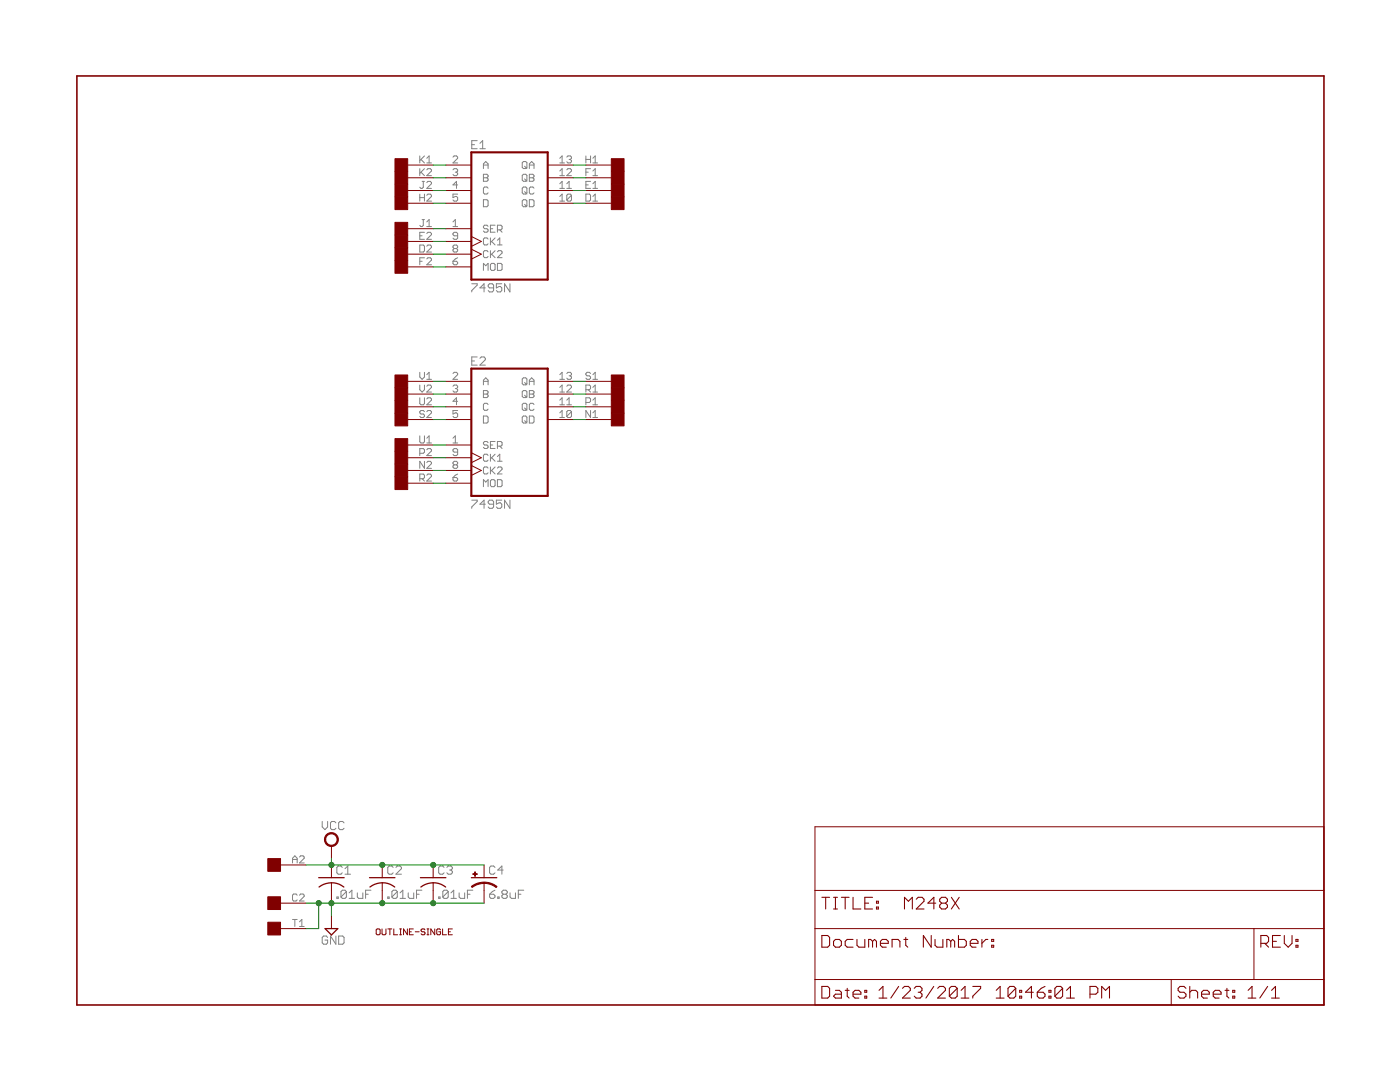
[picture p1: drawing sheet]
<?xml version="1.0" encoding="utf-8"?>
<!DOCTYPE eagle SYSTEM "eagle.dtd">
<eagle version="6.6.0">
<drawing>
<settings>
<setting alwaysvectorfont="yes"/>
<setting verticaltext="up"/>
</settings>
<grid distance="0.1" unitdist="inch" unit="inch" style="lines" multiple="1" display="no" altdistance="0.01" altunitdist="inch" altunit="inch"/>
<schematic xreflabel="%F%N/%S.%C%R" xrefpart="/%S.%C%R">
<libraries>
<library name="frames">
<symbols>
<symbol name="DOCFIELD">
<wire x1="0" y1="0" x2="71.12" y2="0" width="0.1016" layer="94"/>
<wire x1="101.6" y1="15.24" x2="87.63" y2="15.24" width="0.1016" layer="94"/>
<wire x1="0" y1="0" x2="0" y2="5.08" width="0.1016" layer="94"/>
<wire x1="0" y1="5.08" x2="71.12" y2="5.08" width="0.1016" layer="94"/>
<wire x1="0" y1="5.08" x2="0" y2="15.24" width="0.1016" layer="94"/>
<wire x1="101.6" y1="15.24" x2="101.6" y2="5.08" width="0.1016" layer="94"/>
<wire x1="71.12" y1="5.08" x2="71.12" y2="0" width="0.1016" layer="94"/>
<wire x1="71.12" y1="5.08" x2="87.63" y2="5.08" width="0.1016" layer="94"/>
<wire x1="71.12" y1="0" x2="101.6" y2="0" width="0.1016" layer="94"/>
<wire x1="87.63" y1="15.24" x2="87.63" y2="5.08" width="0.1016" layer="94"/>
<wire x1="87.63" y1="15.24" x2="0" y2="15.24" width="0.1016" layer="94"/>
<wire x1="87.63" y1="5.08" x2="101.6" y2="5.08" width="0.1016" layer="94"/>
<wire x1="101.6" y1="5.08" x2="101.6" y2="0" width="0.1016" layer="94"/>
<wire x1="0" y1="15.24" x2="0" y2="22.86" width="0.1016" layer="94"/>
<wire x1="101.6" y1="35.56" x2="0" y2="35.56" width="0.1016" layer="94"/>
<wire x1="101.6" y1="35.56" x2="101.6" y2="22.86" width="0.1016" layer="94"/>
<wire x1="0" y1="22.86" x2="101.6" y2="22.86" width="0.1016" layer="94"/>
<wire x1="0" y1="22.86" x2="0" y2="35.56" width="0.1016" layer="94"/>
<wire x1="101.6" y1="22.86" x2="101.6" y2="15.24" width="0.1016" layer="94"/>
<text x="1.27" y="1.27" size="2.54" layer="94">Date:</text>
<text x="12.7" y="1.27" size="2.54" layer="94">&gt;LAST_DATE_TIME</text>
<text x="72.39" y="1.27" size="2.54" layer="94">Sheet:</text>
<text x="86.36" y="1.27" size="2.54" layer="94">&gt;SHEET</text>
<text x="88.9" y="11.43" size="2.54" layer="94">REV:</text>
<text x="1.27" y="19.05" size="2.54" layer="94">TITLE:</text>
<text x="1.27" y="11.43" size="2.54" layer="94">Document Number:</text>
<text x="17.78" y="19.05" size="2.54" layer="94">&gt;DRAWING_NAME</text>
</symbol>
<symbol name="LETTER_L">
<frame x1="0" y1="0" x2="248.92" y2="185.42" columns="12" rows="17" layer="94" border-left="no" border-top="no" border-right="no" border-bottom="no"/>
</symbol>
</symbols>
<devicesets>
<deviceset name="LETTER_L" prefix="FRAME" uservalue="yes">
<gates>
<gate name="G$1" symbol="LETTER_L" x="0" y="0"/>
<gate name="G$2" symbol="DOCFIELD" x="147.32" y="0" addlevel="must"/>
</gates>
<devices>
<device name="">
<technologies>
<technology name=""/>
</technologies>
</device>
</devices>
</deviceset>
</devicesets>
</library>
<library name="dec-con">
<symbols>
<symbol name="DEVICE">
<text x="0" y="0" size="1.27" layer="94">&gt;Value</text>
</symbol>
<symbol name="EDGE-RIGHT">
<rectangle x1="-5.08" y1="-1.27" x2="-2.54" y2="1.27" layer="94"/>
<pin name="1" x="2.54" y="0" visible="pad" length="middle" rot="R180"/>
</symbol>
<symbol name="EDGE-LEFT">
<rectangle x1="2.54" y1="-1.27" x2="5.08" y2="1.27" layer="94"/>
<pin name="1" x="-2.54" y="0" visible="pad" length="middle"/>
</symbol>
<symbol name="CPOL-US">
<wire x1="-2.54" y1="0" x2="2.54" y2="0" width="0.254" layer="94"/>
<wire x1="0" y1="-1.016" x2="0" y2="-2.54" width="0.1524" layer="94"/>
<wire x1="0" y1="-1" x2="2.4892" y2="-1.8542" width="0.254" layer="94" curve="-37.878202" cap="flat"/>
<wire x1="-2.4669" y1="-1.8504" x2="0" y2="-1.0161" width="0.254" layer="94" curve="-37.376341" cap="flat"/>
<text x="1.016" y="0.635" size="1.778" layer="95">&gt;NAME</text>
<text x="1.016" y="-4.191" size="1.778" layer="96">&gt;VALUE</text>
<rectangle x1="-2.253" y1="0.668" x2="-1.364" y2="0.795" layer="94"/>
<rectangle x1="-1.872" y1="0.287" x2="-1.745" y2="1.176" layer="94"/>
<pin name="+" x="0" y="2.54" visible="off" length="short" direction="pas" swaplevel="1" rot="R270"/>
<pin name="-" x="0" y="-5.08" visible="off" length="short" direction="pas" swaplevel="1" rot="R90"/>
</symbol>
</symbols>
<devicesets>
<deviceset name="OUTLINE-*">
<gates>
<gate name="G$1" symbol="DEVICE" x="0" y="0" addlevel="always"/>
</gates>
<devices>
<device name="SINGLE" package="SINGLE">
<technologies>
<technology name=""/>
</technologies>
</device>
<device name="SINGLE-R" package="SINGLE-R">
<technologies>
<technology name=""/>
</technologies>
</device>
<device name="PROTO" package="DECPROTO111">
<technologies>
<technology name=""/>
</technologies>
</device>
<device name="OMNIBUS" package="OMNIBUS">
<technologies>
<technology name=""/>
</technologies>
</device>
<device name="DOUBLE" package="DOUBLE">
<technologies>
<technology name=""/>
</technologies>
</device>
<device name="DOUBLE-R" package="DOUBLE-R">
<technologies>
<technology name=""/>
</technologies>
</device>
<device name="SINGLE-LONG" package="SINGLE-LONG">
<technologies>
<technology name=""/>
</technologies>
</device>
<device name="DOUBLE-LONG" package="DOUBLE-LONG">
<technologies>
<technology name=""/>
</technologies>
</device>
</devices>
</deviceset>
<deviceset name="SINGLE" uservalue="yes">
<gates>
<gate name="L2" symbol="EDGE-RIGHT" x="7.62" y="2.54" addlevel="always" swaplevel="1"/>
<gate name="M2" symbol="EDGE-RIGHT" x="7.62" y="7.62" addlevel="always" swaplevel="1"/>
<gate name="N2" symbol="EDGE-RIGHT" x="7.62" y="12.7" addlevel="always" swaplevel="1"/>
<gate name="P2" symbol="EDGE-RIGHT" x="7.62" y="17.78" addlevel="always" swaplevel="1"/>
<gate name="R2" symbol="EDGE-RIGHT" x="7.62" y="22.86" addlevel="always" swaplevel="1"/>
<gate name="S2" symbol="EDGE-RIGHT" x="7.62" y="27.94" addlevel="always" swaplevel="1"/>
<gate name="T2" symbol="EDGE-RIGHT" x="7.62" y="33.02" addlevel="always" swaplevel="1"/>
<gate name="K2" symbol="EDGE-RIGHT" x="7.62" y="-2.54" addlevel="always" swaplevel="1"/>
<gate name="J2" symbol="EDGE-RIGHT" x="7.62" y="-7.62" addlevel="always" swaplevel="1"/>
<gate name="H2" symbol="EDGE-RIGHT" x="7.62" y="-12.7" addlevel="always" swaplevel="1"/>
<gate name="F2" symbol="EDGE-RIGHT" x="7.62" y="-17.78" addlevel="always" swaplevel="1"/>
<gate name="E2" symbol="EDGE-RIGHT" x="7.62" y="-22.86" addlevel="always" swaplevel="1"/>
<gate name="D2" symbol="EDGE-RIGHT" x="7.62" y="-27.94" addlevel="always" swaplevel="1"/>
<gate name="C2" symbol="EDGE-RIGHT" x="7.62" y="-33.02" addlevel="always" swaplevel="1"/>
<gate name="U2" symbol="EDGE-RIGHT" x="7.62" y="38.1" addlevel="always" swaplevel="1"/>
<gate name="V2" symbol="EDGE-RIGHT" x="7.62" y="43.18" addlevel="always" swaplevel="1"/>
<gate name="B2" symbol="EDGE-RIGHT" x="7.62" y="-38.1" addlevel="always" swaplevel="1"/>
<gate name="A2" symbol="EDGE-RIGHT" x="7.62" y="-43.18" addlevel="always" swaplevel="1"/>
<gate name="K1" symbol="EDGE-LEFT" x="-7.62" y="-2.54" addlevel="always" swaplevel="1"/>
<gate name="L1" symbol="EDGE-LEFT" x="-7.62" y="2.54" addlevel="always" swaplevel="1"/>
<gate name="M1" symbol="EDGE-LEFT" x="-7.62" y="7.62" addlevel="always" swaplevel="1"/>
<gate name="N1" symbol="EDGE-LEFT" x="-7.62" y="12.7" addlevel="always" swaplevel="1"/>
<gate name="P1" symbol="EDGE-LEFT" x="-7.62" y="17.78" addlevel="always" swaplevel="1"/>
<gate name="R1" symbol="EDGE-LEFT" x="-7.62" y="22.86" addlevel="always" swaplevel="1"/>
<gate name="S1" symbol="EDGE-LEFT" x="-7.62" y="27.94" addlevel="always" swaplevel="1"/>
<gate name="T1" symbol="EDGE-LEFT" x="-7.62" y="33.02" addlevel="always" swaplevel="1"/>
<gate name="U1" symbol="EDGE-LEFT" x="-7.62" y="38.1" addlevel="always" swaplevel="1"/>
<gate name="V1" symbol="EDGE-LEFT" x="-7.62" y="43.18" addlevel="always" swaplevel="1"/>
<gate name="J1" symbol="EDGE-LEFT" x="-7.62" y="-7.62" addlevel="always" swaplevel="1"/>
<gate name="H1" symbol="EDGE-LEFT" x="-7.62" y="-12.7" addlevel="always" swaplevel="1"/>
<gate name="F1" symbol="EDGE-LEFT" x="-7.62" y="-17.78" addlevel="always" swaplevel="1"/>
<gate name="E1" symbol="EDGE-LEFT" x="-7.62" y="-22.86" addlevel="always" swaplevel="1"/>
<gate name="D1" symbol="EDGE-LEFT" x="-7.62" y="-27.94" addlevel="always" swaplevel="1"/>
<gate name="C1" symbol="EDGE-LEFT" x="-7.62" y="-33.02" addlevel="always" swaplevel="1"/>
<gate name="B1" symbol="EDGE-LEFT" x="-7.62" y="-38.1" addlevel="always" swaplevel="1"/>
<gate name="A1" symbol="EDGE-LEFT" x="-7.62" y="-43.18" addlevel="always" swaplevel="1"/>
</gates>
<devices>
<device name="" package="EDGE-CON2">
<connects>
<connect gate="A1" pin="1" pad="A1"/>
<connect gate="A2" pin="1" pad="A2"/>
<connect gate="B1" pin="1" pad="B1"/>
<connect gate="B2" pin="1" pad="B2"/>
<connect gate="C1" pin="1" pad="C1"/>
<connect gate="C2" pin="1" pad="C2"/>
<connect gate="D1" pin="1" pad="D1"/>
<connect gate="D2" pin="1" pad="D2"/>
<connect gate="E1" pin="1" pad="E1"/>
<connect gate="E2" pin="1" pad="E2"/>
<connect gate="F1" pin="1" pad="F1"/>
<connect gate="F2" pin="1" pad="F2"/>
<connect gate="H1" pin="1" pad="H1"/>
<connect gate="H2" pin="1" pad="H2"/>
<connect gate="J1" pin="1" pad="J1"/>
<connect gate="J2" pin="1" pad="J2"/>
<connect gate="K1" pin="1" pad="K1"/>
<connect gate="K2" pin="1" pad="K2"/>
<connect gate="L1" pin="1" pad="L1"/>
<connect gate="L2" pin="1" pad="L2"/>
<connect gate="M1" pin="1" pad="M1"/>
<connect gate="M2" pin="1" pad="M2"/>
<connect gate="N1" pin="1" pad="N1"/>
<connect gate="N2" pin="1" pad="N2"/>
<connect gate="P1" pin="1" pad="P1"/>
<connect gate="P2" pin="1" pad="P2"/>
<connect gate="R1" pin="1" pad="R1"/>
<connect gate="R2" pin="1" pad="R2"/>
<connect gate="S1" pin="1" pad="S1"/>
<connect gate="S2" pin="1" pad="S2"/>
<connect gate="T1" pin="1" pad="T1"/>
<connect gate="T2" pin="1" pad="T2"/>
<connect gate="U1" pin="1" pad="U1"/>
<connect gate="U2" pin="1" pad="U2"/>
<connect gate="V1" pin="1" pad="V1"/>
<connect gate="V2" pin="1" pad="V2"/>
</connects>
<technologies>
<technology name=""/>
</technologies>
</device>
</devices>
</deviceset>
<deviceset name="CPOL-USE20-8AXIAL" prefix="C" uservalue="yes">
<gates>
<gate name="G$1" symbol="CPOL-US" x="0" y="0"/>
</gates>
<devices>
<device name="" package="E12-8">
<connects>
<connect gate="G$1" pin="+" pad="+"/>
<connect gate="G$1" pin="-" pad="-"/>
</connects>
<technologies>
<technology name=""/>
</technologies>
</device>
</devices>
</deviceset>
</devicesets>
</library>
<library name="rcl">
<symbols>
<symbol name="C-US">
<wire x1="-2.54" y1="0" x2="2.54" y2="0" width="0.254" layer="94"/>
<wire x1="0" y1="-1.016" x2="0" y2="-2.54" width="0.1524" layer="94"/>
<wire x1="0" y1="-1" x2="2.4892" y2="-1.8542" width="0.254" layer="94" curve="-37.878202"/>
<wire x1="-2.4668" y1="-1.8504" x2="0" y2="-1.0161" width="0.254" layer="94" curve="-37.373024"/>
<text x="1.016" y="0.635" size="1.778" layer="95">&gt;NAME</text>
<text x="1.016" y="-4.191" size="1.778" layer="96">&gt;VALUE</text>
<pin name="1" x="0" y="2.54" visible="off" length="short" direction="pas" swaplevel="1" rot="R270"/>
<pin name="2" x="0" y="-5.08" visible="off" length="short" direction="pas" swaplevel="1" rot="R90"/>
</symbol>
</symbols>
<devicesets>
<deviceset name="C-US" prefix="C" uservalue="yes">
<gates>
<gate name="G$1" symbol="C-US" x="0" y="0"/>
</gates>
<devices>
<device name="C0402" package="C0402">
<connects>
<connect gate="G$1" pin="1" pad="1"/>
<connect gate="G$1" pin="2" pad="2"/>
</connects>
<technologies>
<technology name=""/>
</technologies>
</device>
<device name="C0504" package="C0504">
<connects>
<connect gate="G$1" pin="1" pad="1"/>
<connect gate="G$1" pin="2" pad="2"/>
</connects>
<technologies>
<technology name=""/>
</technologies>
</device>
<device name="C0603" package="C0603">
<connects>
<connect gate="G$1" pin="1" pad="1"/>
<connect gate="G$1" pin="2" pad="2"/>
</connects>
<technologies>
<technology name=""/>
</technologies>
</device>
<device name="C0805" package="C0805">
<connects>
<connect gate="G$1" pin="1" pad="1"/>
<connect gate="G$1" pin="2" pad="2"/>
</connects>
<technologies>
<technology name=""/>
</technologies>
</device>
<device name="C1005" package="C1005">
<connects>
<connect gate="G$1" pin="1" pad="1"/>
<connect gate="G$1" pin="2" pad="2"/>
</connects>
<technologies>
<technology name=""/>
</technologies>
</device>
<device name="C1206" package="C1206">
<connects>
<connect gate="G$1" pin="1" pad="1"/>
<connect gate="G$1" pin="2" pad="2"/>
</connects>
<technologies>
<technology name=""/>
</technologies>
</device>
<device name="C1210" package="C1210">
<connects>
<connect gate="G$1" pin="1" pad="1"/>
<connect gate="G$1" pin="2" pad="2"/>
</connects>
<technologies>
<technology name=""/>
</technologies>
</device>
<device name="C1310" package="C1310">
<connects>
<connect gate="G$1" pin="1" pad="1"/>
<connect gate="G$1" pin="2" pad="2"/>
</connects>
<technologies>
<technology name=""/>
</technologies>
</device>
<device name="C1608" package="C1608">
<connects>
<connect gate="G$1" pin="1" pad="1"/>
<connect gate="G$1" pin="2" pad="2"/>
</connects>
<technologies>
<technology name=""/>
</technologies>
</device>
<device name="C1812" package="C1812">
<connects>
<connect gate="G$1" pin="1" pad="1"/>
<connect gate="G$1" pin="2" pad="2"/>
</connects>
<technologies>
<technology name=""/>
</technologies>
</device>
<device name="C1825" package="C1825">
<connects>
<connect gate="G$1" pin="1" pad="1"/>
<connect gate="G$1" pin="2" pad="2"/>
</connects>
<technologies>
<technology name=""/>
</technologies>
</device>
<device name="C2012" package="C2012">
<connects>
<connect gate="G$1" pin="1" pad="1"/>
<connect gate="G$1" pin="2" pad="2"/>
</connects>
<technologies>
<technology name=""/>
</technologies>
</device>
<device name="C3216" package="C3216">
<connects>
<connect gate="G$1" pin="1" pad="1"/>
<connect gate="G$1" pin="2" pad="2"/>
</connects>
<technologies>
<technology name=""/>
</technologies>
</device>
<device name="C3225" package="C3225">
<connects>
<connect gate="G$1" pin="1" pad="1"/>
<connect gate="G$1" pin="2" pad="2"/>
</connects>
<technologies>
<technology name=""/>
</technologies>
</device>
<device name="C4532" package="C4532">
<connects>
<connect gate="G$1" pin="1" pad="1"/>
<connect gate="G$1" pin="2" pad="2"/>
</connects>
<technologies>
<technology name=""/>
</technologies>
</device>
<device name="C4564" package="C4564">
<connects>
<connect gate="G$1" pin="1" pad="1"/>
<connect gate="G$1" pin="2" pad="2"/>
</connects>
<technologies>
<technology name=""/>
</technologies>
</device>
<device name="025-024X044" package="C025-024X044">
<connects>
<connect gate="G$1" pin="1" pad="1"/>
<connect gate="G$1" pin="2" pad="2"/>
</connects>
<technologies>
<technology name=""/>
</technologies>
</device>
<device name="025-025X050" package="C025-025X050">
<connects>
<connect gate="G$1" pin="1" pad="1"/>
<connect gate="G$1" pin="2" pad="2"/>
</connects>
<technologies>
<technology name=""/>
</technologies>
</device>
<device name="025-030X050" package="C025-030X050">
<connects>
<connect gate="G$1" pin="1" pad="1"/>
<connect gate="G$1" pin="2" pad="2"/>
</connects>
<technologies>
<technology name=""/>
</technologies>
</device>
<device name="025-040X050" package="C025-040X050">
<connects>
<connect gate="G$1" pin="1" pad="1"/>
<connect gate="G$1" pin="2" pad="2"/>
</connects>
<technologies>
<technology name=""/>
</technologies>
</device>
<device name="025-050X050" package="C025-050X050">
<connects>
<connect gate="G$1" pin="1" pad="1"/>
<connect gate="G$1" pin="2" pad="2"/>
</connects>
<technologies>
<technology name=""/>
</technologies>
</device>
<device name="025-060X050" package="C025-060X050">
<connects>
<connect gate="G$1" pin="1" pad="1"/>
<connect gate="G$1" pin="2" pad="2"/>
</connects>
<technologies>
<technology name=""/>
</technologies>
</device>
<device name="C025_050-024X070" package="C025_050-024X070">
<connects>
<connect gate="G$1" pin="1" pad="1"/>
<connect gate="G$1" pin="2" pad="2"/>
</connects>
<technologies>
<technology name=""/>
</technologies>
</device>
<device name="025_050-025X075" package="C025_050-025X075">
<connects>
<connect gate="G$1" pin="1" pad="1"/>
<connect gate="G$1" pin="2" pad="2"/>
</connects>
<technologies>
<technology name=""/>
</technologies>
</device>
<device name="025_050-035X075" package="C025_050-035X075">
<connects>
<connect gate="G$1" pin="1" pad="1"/>
<connect gate="G$1" pin="2" pad="2"/>
</connects>
<technologies>
<technology name=""/>
</technologies>
</device>
<device name="025_050-045X075" package="C025_050-045X075">
<connects>
<connect gate="G$1" pin="1" pad="1"/>
<connect gate="G$1" pin="2" pad="2"/>
</connects>
<technologies>
<technology name=""/>
</technologies>
</device>
<device name="025_050-055X075" package="C025_050-055X075">
<connects>
<connect gate="G$1" pin="1" pad="1"/>
<connect gate="G$1" pin="2" pad="2"/>
</connects>
<technologies>
<technology name=""/>
</technologies>
</device>
<device name="050-024X044" package="C050-024X044">
<connects>
<connect gate="G$1" pin="1" pad="1"/>
<connect gate="G$1" pin="2" pad="2"/>
</connects>
<technologies>
<technology name=""/>
</technologies>
</device>
<device name="050-025X075" package="C050-025X075">
<connects>
<connect gate="G$1" pin="1" pad="1"/>
<connect gate="G$1" pin="2" pad="2"/>
</connects>
<technologies>
<technology name=""/>
</technologies>
</device>
<device name="050-045X075" package="C050-045X075">
<connects>
<connect gate="G$1" pin="1" pad="1"/>
<connect gate="G$1" pin="2" pad="2"/>
</connects>
<technologies>
<technology name=""/>
</technologies>
</device>
<device name="050-030X075" package="C050-030X075">
<connects>
<connect gate="G$1" pin="1" pad="1"/>
<connect gate="G$1" pin="2" pad="2"/>
</connects>
<technologies>
<technology name=""/>
</technologies>
</device>
<device name="050-050X075" package="C050-050X075">
<connects>
<connect gate="G$1" pin="1" pad="1"/>
<connect gate="G$1" pin="2" pad="2"/>
</connects>
<technologies>
<technology name=""/>
</technologies>
</device>
<device name="050-055X075" package="C050-055X075">
<connects>
<connect gate="G$1" pin="1" pad="1"/>
<connect gate="G$1" pin="2" pad="2"/>
</connects>
<technologies>
<technology name=""/>
</technologies>
</device>
<device name="050-075X075" package="C050-075X075">
<connects>
<connect gate="G$1" pin="1" pad="1"/>
<connect gate="G$1" pin="2" pad="2"/>
</connects>
<technologies>
<technology name=""/>
</technologies>
</device>
<device name="050H075X075" package="C050H075X075">
<connects>
<connect gate="G$1" pin="1" pad="1"/>
<connect gate="G$1" pin="2" pad="2"/>
</connects>
<technologies>
<technology name=""/>
</technologies>
</device>
<device name="075-032X103" package="C075-032X103">
<connects>
<connect gate="G$1" pin="1" pad="1"/>
<connect gate="G$1" pin="2" pad="2"/>
</connects>
<technologies>
<technology name=""/>
</technologies>
</device>
<device name="075-042X103" package="C075-042X103">
<connects>
<connect gate="G$1" pin="1" pad="1"/>
<connect gate="G$1" pin="2" pad="2"/>
</connects>
<technologies>
<technology name=""/>
</technologies>
</device>
<device name="075-052X106" package="C075-052X106">
<connects>
<connect gate="G$1" pin="1" pad="1"/>
<connect gate="G$1" pin="2" pad="2"/>
</connects>
<technologies>
<technology name=""/>
</technologies>
</device>
<device name="102-043X133" package="C102-043X133">
<connects>
<connect gate="G$1" pin="1" pad="1"/>
<connect gate="G$1" pin="2" pad="2"/>
</connects>
<technologies>
<technology name=""/>
</technologies>
</device>
<device name="102-054X133" package="C102-054X133">
<connects>
<connect gate="G$1" pin="1" pad="1"/>
<connect gate="G$1" pin="2" pad="2"/>
</connects>
<technologies>
<technology name=""/>
</technologies>
</device>
<device name="102-064X133" package="C102-064X133">
<connects>
<connect gate="G$1" pin="1" pad="1"/>
<connect gate="G$1" pin="2" pad="2"/>
</connects>
<technologies>
<technology name=""/>
</technologies>
</device>
<device name="102_152-062X184" package="C102_152-062X184">
<connects>
<connect gate="G$1" pin="1" pad="1"/>
<connect gate="G$1" pin="2" pad="2"/>
</connects>
<technologies>
<technology name=""/>
</technologies>
</device>
<device name="150-054X183" package="C150-054X183">
<connects>
<connect gate="G$1" pin="1" pad="1"/>
<connect gate="G$1" pin="2" pad="2"/>
</connects>
<technologies>
<technology name=""/>
</technologies>
</device>
<device name="150-064X183" package="C150-064X183">
<connects>
<connect gate="G$1" pin="1" pad="1"/>
<connect gate="G$1" pin="2" pad="2"/>
</connects>
<technologies>
<technology name=""/>
</technologies>
</device>
<device name="150-072X183" package="C150-072X183">
<connects>
<connect gate="G$1" pin="1" pad="1"/>
<connect gate="G$1" pin="2" pad="2"/>
</connects>
<technologies>
<technology name=""/>
</technologies>
</device>
<device name="150-084X183" package="C150-084X183">
<connects>
<connect gate="G$1" pin="1" pad="1"/>
<connect gate="G$1" pin="2" pad="2"/>
</connects>
<technologies>
<technology name=""/>
</technologies>
</device>
<device name="150-091X182" package="C150-091X182">
<connects>
<connect gate="G$1" pin="1" pad="1"/>
<connect gate="G$1" pin="2" pad="2"/>
</connects>
<technologies>
<technology name=""/>
</technologies>
</device>
<device name="225-062X268" package="C225-062X268">
<connects>
<connect gate="G$1" pin="1" pad="1"/>
<connect gate="G$1" pin="2" pad="2"/>
</connects>
<technologies>
<technology name=""/>
</technologies>
</device>
<device name="225-074X268" package="C225-074X268">
<connects>
<connect gate="G$1" pin="1" pad="1"/>
<connect gate="G$1" pin="2" pad="2"/>
</connects>
<technologies>
<technology name=""/>
</technologies>
</device>
<device name="225-087X268" package="C225-087X268">
<connects>
<connect gate="G$1" pin="1" pad="1"/>
<connect gate="G$1" pin="2" pad="2"/>
</connects>
<technologies>
<technology name=""/>
</technologies>
</device>
<device name="225-108X268" package="C225-108X268">
<connects>
<connect gate="G$1" pin="1" pad="1"/>
<connect gate="G$1" pin="2" pad="2"/>
</connects>
<technologies>
<technology name=""/>
</technologies>
</device>
<device name="225-113X268" package="C225-113X268">
<connects>
<connect gate="G$1" pin="1" pad="1"/>
<connect gate="G$1" pin="2" pad="2"/>
</connects>
<technologies>
<technology name=""/>
</technologies>
</device>
<device name="275-093X316" package="C275-093X316">
<connects>
<connect gate="G$1" pin="1" pad="1"/>
<connect gate="G$1" pin="2" pad="2"/>
</connects>
<technologies>
<technology name=""/>
</technologies>
</device>
<device name="275-113X316" package="C275-113X316">
<connects>
<connect gate="G$1" pin="1" pad="1"/>
<connect gate="G$1" pin="2" pad="2"/>
</connects>
<technologies>
<technology name=""/>
</technologies>
</device>
<device name="275-134X316" package="C275-134X316">
<connects>
<connect gate="G$1" pin="1" pad="1"/>
<connect gate="G$1" pin="2" pad="2"/>
</connects>
<technologies>
<technology name=""/>
</technologies>
</device>
<device name="275-205X316" package="C275-205X316">
<connects>
<connect gate="G$1" pin="1" pad="1"/>
<connect gate="G$1" pin="2" pad="2"/>
</connects>
<technologies>
<technology name=""/>
</technologies>
</device>
<device name="325-137X374" package="C325-137X374">
<connects>
<connect gate="G$1" pin="1" pad="1"/>
<connect gate="G$1" pin="2" pad="2"/>
</connects>
<technologies>
<technology name=""/>
</technologies>
</device>
<device name="325-162X374" package="C325-162X374">
<connects>
<connect gate="G$1" pin="1" pad="1"/>
<connect gate="G$1" pin="2" pad="2"/>
</connects>
<technologies>
<technology name=""/>
</technologies>
</device>
<device name="325-182X374" package="C325-182X374">
<connects>
<connect gate="G$1" pin="1" pad="1"/>
<connect gate="G$1" pin="2" pad="2"/>
</connects>
<technologies>
<technology name=""/>
</technologies>
</device>
<device name="375-192X418" package="C375-192X418">
<connects>
<connect gate="G$1" pin="1" pad="1"/>
<connect gate="G$1" pin="2" pad="2"/>
</connects>
<technologies>
<technology name=""/>
</technologies>
</device>
<device name="375-203X418" package="C375-203X418">
<connects>
<connect gate="G$1" pin="1" pad="1"/>
<connect gate="G$1" pin="2" pad="2"/>
</connects>
<technologies>
<technology name=""/>
</technologies>
</device>
<device name="050-035X075" package="C050-035X075">
<connects>
<connect gate="G$1" pin="1" pad="1"/>
<connect gate="G$1" pin="2" pad="2"/>
</connects>
<technologies>
<technology name=""/>
</technologies>
</device>
<device name="375-155X418" package="C375-155X418">
<connects>
<connect gate="G$1" pin="1" pad="1"/>
<connect gate="G$1" pin="2" pad="2"/>
</connects>
<technologies>
<technology name=""/>
</technologies>
</device>
<device name="075-063X106" package="C075-063X106">
<connects>
<connect gate="G$1" pin="1" pad="1"/>
<connect gate="G$1" pin="2" pad="2"/>
</connects>
<technologies>
<technology name=""/>
</technologies>
</device>
<device name="275-154X316" package="C275-154X316">
<connects>
<connect gate="G$1" pin="1" pad="1"/>
<connect gate="G$1" pin="2" pad="2"/>
</connects>
<technologies>
<technology name=""/>
</technologies>
</device>
<device name="275-173X316" package="C275-173X316">
<connects>
<connect gate="G$1" pin="1" pad="1"/>
<connect gate="G$1" pin="2" pad="2"/>
</connects>
<technologies>
<technology name=""/>
</technologies>
</device>
<device name="C0402K" package="C0402K">
<connects>
<connect gate="G$1" pin="1" pad="1"/>
<connect gate="G$1" pin="2" pad="2"/>
</connects>
<technologies>
<technology name=""/>
</technologies>
</device>
<device name="C0603K" package="C0603K">
<connects>
<connect gate="G$1" pin="1" pad="1"/>
<connect gate="G$1" pin="2" pad="2"/>
</connects>
<technologies>
<technology name=""/>
</technologies>
</device>
<device name="C0805K" package="C0805K">
<connects>
<connect gate="G$1" pin="1" pad="1"/>
<connect gate="G$1" pin="2" pad="2"/>
</connects>
<technologies>
<technology name=""/>
</technologies>
</device>
<device name="C1206K" package="C1206K">
<connects>
<connect gate="G$1" pin="1" pad="1"/>
<connect gate="G$1" pin="2" pad="2"/>
</connects>
<technologies>
<technology name=""/>
</technologies>
</device>
<device name="C1210K" package="C1210K">
<connects>
<connect gate="G$1" pin="1" pad="1"/>
<connect gate="G$1" pin="2" pad="2"/>
</connects>
<technologies>
<technology name=""/>
</technologies>
</device>
<device name="C1812K" package="C1812K">
<connects>
<connect gate="G$1" pin="1" pad="1"/>
<connect gate="G$1" pin="2" pad="2"/>
</connects>
<technologies>
<technology name=""/>
</technologies>
</device>
<device name="C1825K" package="C1825K">
<connects>
<connect gate="G$1" pin="1" pad="1"/>
<connect gate="G$1" pin="2" pad="2"/>
</connects>
<technologies>
<technology name=""/>
</technologies>
</device>
<device name="C2220K" package="C2220K">
<connects>
<connect gate="G$1" pin="1" pad="1"/>
<connect gate="G$1" pin="2" pad="2"/>
</connects>
<technologies>
<technology name=""/>
</technologies>
</device>
<device name="C2225K" package="C2225K">
<connects>
<connect gate="G$1" pin="1" pad="1"/>
<connect gate="G$1" pin="2" pad="2"/>
</connects>
<technologies>
<technology name=""/>
</technologies>
</device>
<device name="C0201" package="C0201">
<connects>
<connect gate="G$1" pin="1" pad="1"/>
<connect gate="G$1" pin="2" pad="2"/>
</connects>
<technologies>
<technology name=""/>
</technologies>
</device>
<device name="C1808" package="C1808">
<connects>
<connect gate="G$1" pin="1" pad="1"/>
<connect gate="G$1" pin="2" pad="2"/>
</connects>
<technologies>
<technology name=""/>
</technologies>
</device>
<device name="C3640" package="C3640">
<connects>
<connect gate="G$1" pin="1" pad="1"/>
<connect gate="G$1" pin="2" pad="2"/>
</connects>
<technologies>
<technology name=""/>
</technologies>
</device>
</devices>
</deviceset>
</devicesets>
</library>
<library name="supply2">
<symbols>
<symbol name="VCC">
<circle x="0" y="1.27" radius="1.27" width="0.254" layer="94"/>
<text x="-1.905" y="3.175" size="1.778" layer="96">&gt;VALUE</text>
<pin name="VCC" x="0" y="-2.54" visible="off" length="short" direction="sup" rot="R90"/>
</symbol>
<symbol name="GND">
<wire x1="-1.27" y1="0" x2="1.27" y2="0" width="0.254" layer="94"/>
<wire x1="1.27" y1="0" x2="0" y2="-1.27" width="0.254" layer="94"/>
<wire x1="0" y1="-1.27" x2="-1.27" y2="0" width="0.254" layer="94"/>
<text x="-1.905" y="-3.175" size="1.778" layer="96">&gt;VALUE</text>
<pin name="GND" x="0" y="2.54" visible="off" length="short" direction="sup" rot="R270"/>
</symbol>
</symbols>
<devicesets>
<deviceset name="VCC" prefix="SUPPLY">
<gates>
<gate name="G$1" symbol="VCC" x="0" y="0"/>
</gates>
<devices>
<device name="">
<technologies>
<technology name=""/>
</technologies>
</device>
</devices>
</deviceset>
<deviceset name="GND" prefix="SUPPLY">
<gates>
<gate name="GND" symbol="GND" x="0" y="0"/>
</gates>
<devices>
<device name="">
<technologies>
<technology name=""/>
</technologies>
</device>
</devices>
</deviceset>
</devicesets>
</library>
<library name="74xx-us">
<symbols>
<symbol name="7495">
<wire x1="-7.62" y1="-12.7" x2="7.62" y2="-12.7" width="0.4064" layer="94"/>
<wire x1="7.62" y1="-12.7" x2="7.62" y2="12.7" width="0.4064" layer="94"/>
<wire x1="7.62" y1="12.7" x2="-7.62" y2="12.7" width="0.4064" layer="94"/>
<wire x1="-7.62" y1="12.7" x2="-7.62" y2="-12.7" width="0.4064" layer="94"/>
<text x="-7.62" y="13.335" size="1.778" layer="95">&gt;NAME</text>
<text x="-7.62" y="-15.24" size="1.778" layer="96">&gt;VALUE</text>
<pin name="SER" x="-12.7" y="-2.54" length="middle" direction="in"/>
<pin name="A" x="-12.7" y="10.16" length="middle" direction="in"/>
<pin name="B" x="-12.7" y="7.62" length="middle" direction="in"/>
<pin name="C" x="-12.7" y="5.08" length="middle" direction="in"/>
<pin name="D" x="-12.7" y="2.54" length="middle" direction="in"/>
<pin name="MOD" x="-12.7" y="-10.16" length="middle" direction="in"/>
<pin name="CK2" x="-12.7" y="-7.62" length="middle" direction="in" function="clk"/>
<pin name="CK1" x="-12.7" y="-5.08" length="middle" direction="in" function="clk"/>
<pin name="QD" x="12.7" y="2.54" length="middle" direction="out" rot="R180"/>
<pin name="QC" x="12.7" y="5.08" length="middle" direction="out" rot="R180"/>
<pin name="QB" x="12.7" y="7.62" length="middle" direction="out" rot="R180"/>
<pin name="QA" x="12.7" y="10.16" length="middle" direction="out" rot="R180"/>
</symbol>
<symbol name="PWRN">
<text x="-0.635" y="-0.635" size="1.778" layer="95">&gt;NAME</text>
<text x="1.905" y="-7.62" size="1.27" layer="95" rot="R90">GND</text>
<text x="1.905" y="5.08" size="1.27" layer="95" rot="R90">VCC</text>
<pin name="GND" x="0" y="-10.16" visible="pad" direction="pwr" rot="R90"/>
<pin name="VCC" x="0" y="10.16" visible="pad" direction="pwr" rot="R270"/>
</symbol>
</symbols>
<devicesets>
<deviceset name="74*95" prefix="IC">
<gates>
<gate name="A" symbol="7495" x="20.32" y="0"/>
<gate name="P" symbol="PWRN" x="-5.08" y="0" addlevel="request"/>
</gates>
<devices>
<device name="N" package="DIL14">
<connects>
<connect gate="A" pin="A" pad="2"/>
<connect gate="A" pin="B" pad="3"/>
<connect gate="A" pin="C" pad="4"/>
<connect gate="A" pin="CK1" pad="9"/>
<connect gate="A" pin="CK2" pad="8"/>
<connect gate="A" pin="D" pad="5"/>
<connect gate="A" pin="MOD" pad="6"/>
<connect gate="A" pin="QA" pad="13"/>
<connect gate="A" pin="QB" pad="12"/>
<connect gate="A" pin="QC" pad="11"/>
<connect gate="A" pin="QD" pad="10"/>
<connect gate="A" pin="SER" pad="1"/>
<connect gate="P" pin="GND" pad="7"/>
<connect gate="P" pin="VCC" pad="14"/>
</connects>
<technologies>
<technology name=""/>
<technology name="LS"/>
</technologies>
</device>
</devices>
</deviceset>
</devicesets>
</library>
</libraries>
<attributes>
</attributes>
<variantdefs>
</variantdefs>
<classes>
<class number="0" name="default" width="0.8128" drill="0">
</class>
</classes>
<parts>
<part name="U$1" library="dec-con" deviceset="OUTLINE-*" device="SINGLE"/>
<part name="U$2" library="dec-con" deviceset="SINGLE" device=""/>
<part name="C1" library="rcl" deviceset="C-US" device="050-025X075" value=".01uF"/>
<part name="SUPPLY1" library="supply2" deviceset="VCC" device=""/>
<part name="SUPPLY2" library="supply2" deviceset="GND" device=""/>
<part name="E1" library="74xx-us" deviceset="74*95" device="N"/>
<part name="E2" library="74xx-us" deviceset="74*95" device="N"/>
<part name="C2" library="rcl" deviceset="C-US" device="050-025X075" value=".01uF"/>
<part name="C3" library="rcl" deviceset="C-US" device="050-025X075" value=".01uF"/>
<part name="C4" library="dec-con" deviceset="CPOL-USE20-8AXIAL" device="" value="6.8uF"/>
<part name="FRAME2" library="frames" deviceset="LETTER_L" device=""/>
</parts>
<sheets>
<sheet>
<plain>
</plain>
<instances>
<instance part="U$1" gate="G$1" x="59.69" y="13.97"/>
<instance part="U$2" gate="N2" x="68.58" y="106.68"/>
<instance part="U$2" gate="P2" x="68.58" y="109.22"/>
<instance part="U$2" gate="R2" x="68.58" y="104.14"/>
<instance part="U$2" gate="S2" x="68.58" y="116.84"/>
<instance part="U$2" gate="K2" x="68.58" y="165.1"/>
<instance part="U$2" gate="J2" x="68.58" y="162.56"/>
<instance part="U$2" gate="H2" x="68.58" y="160.02"/>
<instance part="U$2" gate="F2" x="68.58" y="147.32"/>
<instance part="U$2" gate="E2" x="68.58" y="152.4"/>
<instance part="U$2" gate="D2" x="68.58" y="149.86"/>
<instance part="U$2" gate="C2" x="43.18" y="20.32"/>
<instance part="U$2" gate="U2" x="68.58" y="119.38"/>
<instance part="U$2" gate="V2" x="68.58" y="121.92"/>
<instance part="U$2" gate="A2" x="43.18" y="27.94"/>
<instance part="U$2" gate="K1" x="68.58" y="167.64" rot="R180"/>
<instance part="U$2" gate="N1" x="104.14" y="116.84"/>
<instance part="U$2" gate="P1" x="104.14" y="119.38"/>
<instance part="U$2" gate="R1" x="104.14" y="121.92"/>
<instance part="U$2" gate="S1" x="104.14" y="124.46"/>
<instance part="U$2" gate="T1" x="43.18" y="15.24" rot="R180"/>
<instance part="U$2" gate="U1" x="68.58" y="111.76" rot="R180"/>
<instance part="U$2" gate="V1" x="68.58" y="124.46" rot="R180"/>
<instance part="U$2" gate="J1" x="68.58" y="154.94" rot="R180"/>
<instance part="U$2" gate="H1" x="104.14" y="167.64"/>
<instance part="U$2" gate="F1" x="104.14" y="165.1"/>
<instance part="U$2" gate="E1" x="104.14" y="162.56"/>
<instance part="U$2" gate="D1" x="104.14" y="160.02"/>
<instance part="C1" gate="G$1" x="50.8" y="25.4"/>
<instance part="SUPPLY1" gate="G$1" x="50.8" y="31.75"/>
<instance part="SUPPLY2" gate="GND" x="50.8" y="15.24"/>
<instance part="E1" gate="A" x="86.36" y="157.48"/>
<instance part="E2" gate="A" x="86.36" y="114.3"/>
<instance part="C2" gate="G$1" x="60.96" y="25.4"/>
<instance part="C3" gate="G$1" x="71.12" y="25.4"/>
<instance part="C4" gate="G$1" x="81.28" y="25.4"/>
<instance part="FRAME2" gate="G$1" x="0" y="0"/>
<instance part="FRAME2" gate="G$2" x="147.32" y="0"/>
</instances>
<busses>
</busses>
<nets>
<net name="GND" class="0">
<segment>
<pinref part="U$2" gate="C2" pin="1"/>
<pinref part="C1" gate="G$1" pin="2"/>
<wire x1="45.72" y1="20.32" x2="48.26" y2="20.32" width="0.1524" layer="91"/>
<pinref part="SUPPLY2" gate="GND" pin="GND"/>
<wire x1="48.26" y1="20.32" x2="50.8" y2="20.32" width="0.1524" layer="91"/>
<wire x1="50.8" y1="20.32" x2="50.8" y2="17.78" width="0.1524" layer="91"/>
<junction x="50.8" y="20.32"/>
<pinref part="U$2" gate="T1" pin="1"/>
<wire x1="45.72" y1="15.24" x2="48.26" y2="15.24" width="0.1524" layer="91"/>
<wire x1="48.26" y1="15.24" x2="48.26" y2="20.32" width="0.1524" layer="91"/>
<junction x="48.26" y="20.32"/>
<pinref part="C2" gate="G$1" pin="2"/>
<wire x1="50.8" y1="20.32" x2="60.96" y2="20.32" width="0.1524" layer="91"/>
<pinref part="C3" gate="G$1" pin="2"/>
<wire x1="60.96" y1="20.32" x2="71.12" y2="20.32" width="0.1524" layer="91"/>
<junction x="60.96" y="20.32"/>
<pinref part="C4" gate="G$1" pin="-"/>
<wire x1="81.28" y1="20.32" x2="71.12" y2="20.32" width="0.1524" layer="91"/>
<junction x="71.12" y="20.32"/>
</segment>
</net>
<net name="VCC" class="0">
<segment>
<pinref part="C1" gate="G$1" pin="1"/>
<pinref part="U$2" gate="A2" pin="1"/>
<wire x1="50.8" y1="27.94" x2="45.72" y2="27.94" width="0.1524" layer="91"/>
<pinref part="SUPPLY1" gate="G$1" pin="VCC"/>
<wire x1="50.8" y1="29.21" x2="50.8" y2="27.94" width="0.1524" layer="91"/>
<junction x="50.8" y="27.94"/>
<pinref part="C2" gate="G$1" pin="1"/>
<wire x1="50.8" y1="27.94" x2="60.96" y2="27.94" width="0.1524" layer="91"/>
<pinref part="C3" gate="G$1" pin="1"/>
<wire x1="60.96" y1="27.94" x2="71.12" y2="27.94" width="0.1524" layer="91"/>
<junction x="60.96" y="27.94"/>
<pinref part="C4" gate="G$1" pin="+"/>
<wire x1="71.12" y1="27.94" x2="81.28" y2="27.94" width="0.1524" layer="91"/>
<junction x="71.12" y="27.94"/>
</segment>
</net>
<net name="N$1" class="0">
<segment>
<pinref part="E1" gate="A" pin="SER"/>
<pinref part="U$2" gate="J1" pin="1"/>
<wire x1="71.12" y1="154.94" x2="73.66" y2="154.94" width="0.1524" layer="91"/>
</segment>
</net>
<net name="N$2" class="0">
<segment>
<pinref part="E1" gate="A" pin="A"/>
<pinref part="U$2" gate="K1" pin="1"/>
<wire x1="71.12" y1="167.64" x2="73.66" y2="167.64" width="0.1524" layer="91"/>
</segment>
</net>
<net name="N$3" class="0">
<segment>
<pinref part="E1" gate="A" pin="B"/>
<pinref part="U$2" gate="K2" pin="1"/>
<wire x1="71.12" y1="165.1" x2="73.66" y2="165.1" width="0.1524" layer="91"/>
</segment>
</net>
<net name="N$4" class="0">
<segment>
<pinref part="E1" gate="A" pin="C"/>
<pinref part="U$2" gate="J2" pin="1"/>
<wire x1="71.12" y1="162.56" x2="73.66" y2="162.56" width="0.1524" layer="91"/>
</segment>
</net>
<net name="N$5" class="0">
<segment>
<pinref part="E1" gate="A" pin="D"/>
<pinref part="U$2" gate="H2" pin="1"/>
<wire x1="71.12" y1="160.02" x2="73.66" y2="160.02" width="0.1524" layer="91"/>
</segment>
</net>
<net name="N$6" class="0">
<segment>
<pinref part="E1" gate="A" pin="MOD"/>
<pinref part="U$2" gate="F2" pin="1"/>
<wire x1="71.12" y1="147.32" x2="73.66" y2="147.32" width="0.1524" layer="91"/>
</segment>
</net>
<net name="N$7" class="0">
<segment>
<pinref part="E1" gate="A" pin="CK2"/>
<pinref part="U$2" gate="D2" pin="1"/>
<wire x1="71.12" y1="149.86" x2="73.66" y2="149.86" width="0.1524" layer="91"/>
</segment>
</net>
<net name="N$8" class="0">
<segment>
<pinref part="E1" gate="A" pin="CK1"/>
<pinref part="U$2" gate="E2" pin="1"/>
<wire x1="71.12" y1="152.4" x2="73.66" y2="152.4" width="0.1524" layer="91"/>
</segment>
</net>
<net name="N$9" class="0">
<segment>
<pinref part="E1" gate="A" pin="QD"/>
<pinref part="U$2" gate="D1" pin="1"/>
<wire x1="101.6" y1="160.02" x2="99.06" y2="160.02" width="0.1524" layer="91"/>
</segment>
</net>
<net name="N$10" class="0">
<segment>
<pinref part="E1" gate="A" pin="QC"/>
<pinref part="U$2" gate="E1" pin="1"/>
<wire x1="101.6" y1="162.56" x2="99.06" y2="162.56" width="0.1524" layer="91"/>
</segment>
</net>
<net name="N$11" class="0">
<segment>
<pinref part="E1" gate="A" pin="QB"/>
<pinref part="U$2" gate="F1" pin="1"/>
<wire x1="101.6" y1="165.1" x2="99.06" y2="165.1" width="0.1524" layer="91"/>
</segment>
</net>
<net name="N$12" class="0">
<segment>
<pinref part="E1" gate="A" pin="QA"/>
<pinref part="U$2" gate="H1" pin="1"/>
<wire x1="101.6" y1="167.64" x2="99.06" y2="167.64" width="0.1524" layer="91"/>
</segment>
</net>
<net name="N$13" class="0">
<segment>
<pinref part="E2" gate="A" pin="SER"/>
<pinref part="U$2" gate="U1" pin="1"/>
<wire x1="71.12" y1="111.76" x2="73.66" y2="111.76" width="0.1524" layer="91"/>
</segment>
</net>
<net name="N$14" class="0">
<segment>
<pinref part="E2" gate="A" pin="A"/>
<pinref part="U$2" gate="V1" pin="1"/>
<wire x1="71.12" y1="124.46" x2="73.66" y2="124.46" width="0.1524" layer="91"/>
</segment>
</net>
<net name="N$15" class="0">
<segment>
<pinref part="E2" gate="A" pin="B"/>
<pinref part="U$2" gate="V2" pin="1"/>
<wire x1="71.12" y1="121.92" x2="73.66" y2="121.92" width="0.1524" layer="91"/>
</segment>
</net>
<net name="N$16" class="0">
<segment>
<pinref part="E2" gate="A" pin="C"/>
<pinref part="U$2" gate="U2" pin="1"/>
<wire x1="71.12" y1="119.38" x2="73.66" y2="119.38" width="0.1524" layer="91"/>
</segment>
</net>
<net name="N$17" class="0">
<segment>
<pinref part="E2" gate="A" pin="D"/>
<pinref part="U$2" gate="S2" pin="1"/>
<wire x1="71.12" y1="116.84" x2="73.66" y2="116.84" width="0.1524" layer="91"/>
</segment>
</net>
<net name="N$18" class="0">
<segment>
<pinref part="E2" gate="A" pin="MOD"/>
<pinref part="U$2" gate="R2" pin="1"/>
<wire x1="71.12" y1="104.14" x2="73.66" y2="104.14" width="0.1524" layer="91"/>
</segment>
</net>
<net name="N$19" class="0">
<segment>
<pinref part="E2" gate="A" pin="CK2"/>
<pinref part="U$2" gate="N2" pin="1"/>
<wire x1="71.12" y1="106.68" x2="73.66" y2="106.68" width="0.1524" layer="91"/>
</segment>
</net>
<net name="N$20" class="0">
<segment>
<pinref part="E2" gate="A" pin="CK1"/>
<pinref part="U$2" gate="P2" pin="1"/>
<wire x1="71.12" y1="109.22" x2="73.66" y2="109.22" width="0.1524" layer="91"/>
</segment>
</net>
<net name="N$21" class="0">
<segment>
<pinref part="E2" gate="A" pin="QD"/>
<pinref part="U$2" gate="N1" pin="1"/>
<wire x1="101.6" y1="116.84" x2="99.06" y2="116.84" width="0.1524" layer="91"/>
</segment>
</net>
<net name="N$22" class="0">
<segment>
<pinref part="E2" gate="A" pin="QC"/>
<pinref part="U$2" gate="P1" pin="1"/>
<wire x1="101.6" y1="119.38" x2="99.06" y2="119.38" width="0.1524" layer="91"/>
</segment>
</net>
<net name="N$23" class="0">
<segment>
<pinref part="E2" gate="A" pin="QB"/>
<pinref part="U$2" gate="R1" pin="1"/>
<wire x1="101.6" y1="121.92" x2="99.06" y2="121.92" width="0.1524" layer="91"/>
</segment>
</net>
<net name="N$24" class="0">
<segment>
<pinref part="E2" gate="A" pin="QA"/>
<pinref part="U$2" gate="S1" pin="1"/>
<wire x1="101.6" y1="124.46" x2="99.06" y2="124.46" width="0.1524" layer="91"/>
</segment>
</net>
</nets>
</sheet>
</sheets>
</schematic>
</drawing>
</eagle>
